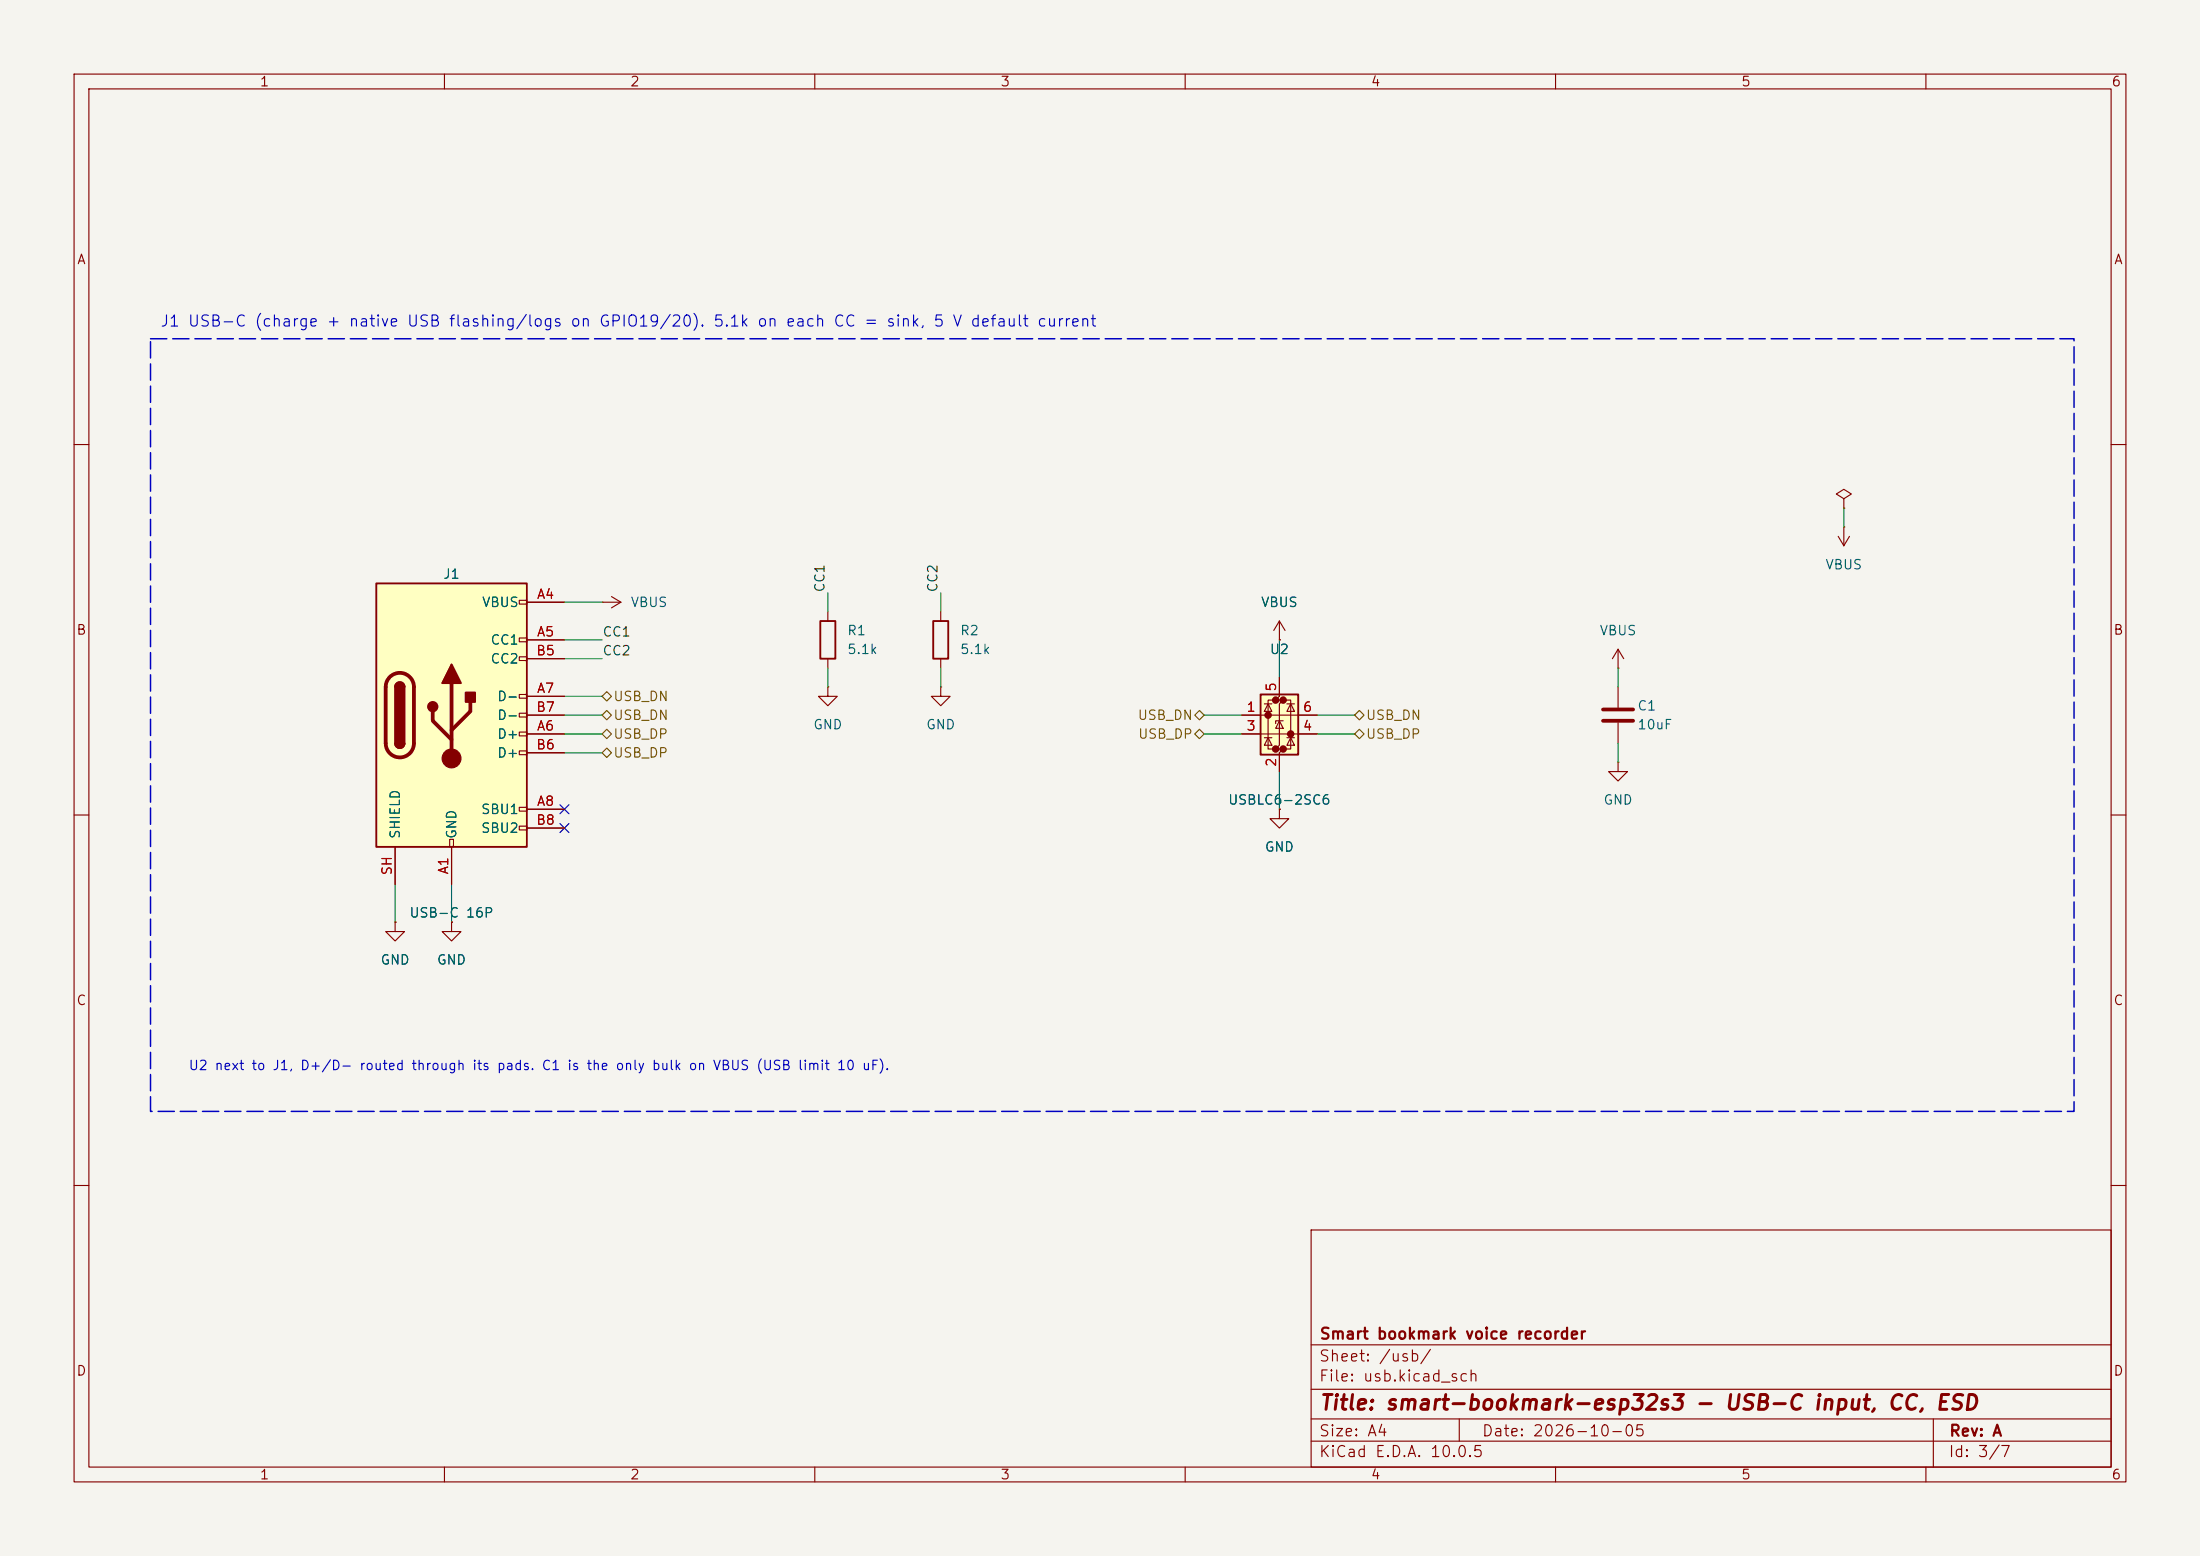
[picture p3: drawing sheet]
(kicad_sch
 (version 20260306)
 (generator "eeschema")
 (generator_version "10.0")
 (paper "A4")
 (title_block (title "smart-bookmark-esp32s3 - USB-C input, CC, ESD") (date "2026-10-05") (rev "A") (company "Smart bookmark voice recorder"))
 (lib_symbols
  (symbol "Connector:USB_C_Receptacle_USB2.0_16P"
    (pin_names
    (offset 1.016)) (exclude_from_sim no) (in_bom yes) (on_board yes)
    (in_pos_files yes)
    (duplicate_pin_numbers_are_jumpers no)
    (property "Reference" "J" (at 0 22.225 0) (show_name no) (do_not_autoplace no) (effects (font (size 1.27 1.27))))
    (property "Value" "USB_C_Receptacle_USB2.0_16P" (at 0 19.685 0) (show_name no) (do_not_autoplace no) (effects (font (size 1.27 1.27))))
    (property "Footprint" "" (at 3.81 0 0) (show_name no) (do_not_autoplace no) (hide yes) (effects (font (size 1.27 1.27))))
    (property "Datasheet" "https://www.usb.org/sites/default/files/documents/usb_type-c.zip" (at 3.81 0 0) (show_name no) (do_not_autoplace no) (hide yes) (effects (font (size 1.27 1.27))))
    (property "Description" "USB 2.0-only 16P Type-C Receptacle connector" (at 0 0 0) (show_name no) (do_not_autoplace no) (hide yes) (effects (font (size 1.27 1.27))))
    (symbol "USB_C_Receptacle_USB2.0_16P_0_0"
    (rectangle (start -0.254 -17.78) (end 0.254 -16.764) (stroke (width 0) (type default)) (fill (type none)))
    (rectangle (start 10.16 15.494) (end 9.144 14.986) (stroke (width 0) (type default)) (fill (type none)))
    (rectangle (start 10.16 10.414) (end 9.144 9.906) (stroke (width 0) (type default)) (fill (type none)))
    (rectangle (start 10.16 7.874) (end 9.144 7.366) (stroke (width 0) (type default)) (fill (type none)))
    (rectangle (start 10.16 2.794) (end 9.144 2.286) (stroke (width 0) (type default)) (fill (type none)))
    (rectangle (start 10.16 0.254) (end 9.144 -0.254) (stroke (width 0) (type default)) (fill (type none)))
    (rectangle (start 10.16 -2.286) (end 9.144 -2.794) (stroke (width 0) (type default)) (fill (type none)))
    (rectangle (start 10.16 -4.826) (end 9.144 -5.334) (stroke (width 0) (type default)) (fill (type none)))
    (rectangle (start 10.16 -12.446) (end 9.144 -12.954) (stroke (width 0) (type default)) (fill (type none)))
    (rectangle (start 10.16 -14.986) (end 9.144 -15.494) (stroke (width 0) (type default)) (fill (type none))))
    (symbol "USB_C_Receptacle_USB2.0_16P_0_1"
    (rectangle (start -10.16 17.78) (end 10.16 -17.78) (stroke (width 0.254) (type default)) (fill (type background)))
    (polyline (pts (xy -8.89 -3.81) (xy -8.89 3.81)) (stroke (width 0.508) (type default)) (fill (type none)))
    (rectangle (start -7.62 -3.81) (end -6.35 3.81) (stroke (width 0.254) (type default)) (fill (type outline)))
    (arc (start -7.62 3.81) (mid -6.985 4.4423) (end -6.35 3.81) (stroke (width 0.254) (type default)) (fill (type none)))
    (arc (start -7.62 3.81) (mid -6.985 4.4423) (end -6.35 3.81) (stroke (width 0.254) (type default)) (fill (type outline)))
    (arc (start -8.89 3.81) (mid -6.985 5.7067) (end -5.08 3.81) (stroke (width 0.508) (type default)) (fill (type none)))
    (arc (start -5.08 -3.81) (mid -6.985 -5.7067) (end -8.89 -3.81) (stroke (width 0.508) (type default)) (fill (type none)))
    (arc (start -6.35 -3.81) (mid -6.985 -4.4423) (end -7.62 -3.81) (stroke (width 0.254) (type default)) (fill (type none)))
    (arc (start -6.35 -3.81) (mid -6.985 -4.4423) (end -7.62 -3.81) (stroke (width 0.254) (type default)) (fill (type outline)))
    (polyline (pts (xy -5.08 3.81) (xy -5.08 -3.81)) (stroke (width 0.508) (type default)) (fill (type none)))
    (circle (center -2.54 1.143) (radius 0.635) (stroke (width 0.254) (type default)) (fill (type outline)))
    (polyline (pts (xy -1.27 4.318) (xy 0 6.858) (xy 1.27 4.318) (xy -1.27 4.318)) (stroke (width 0.254) (type default)) (fill (type outline)))
    (polyline (pts (xy 0 -2.032) (xy 2.54 0.508) (xy 2.54 1.778)) (stroke (width 0.508) (type default)) (fill (type none)))
    (polyline (pts (xy 0 -3.302) (xy -2.54 -0.762) (xy -2.54 0.508)) (stroke (width 0.508) (type default)) (fill (type none)))
    (polyline (pts (xy 0 -5.842) (xy 0 4.318)) (stroke (width 0.508) (type default)) (fill (type none)))
    (circle (center 0 -5.842) (radius 1.27) (stroke (width 0) (type default)) (fill (type outline)))
    (rectangle (start 1.905 1.778) (end 3.175 3.048) (stroke (width 0.254) (type default)) (fill (type outline))))
    (symbol "USB_C_Receptacle_USB2.0_16P_1_1"
    (pin passive line (at 0 -22.86 90) (length 5.08) (name "GND" (effects (font (size 1.27 1.27)))) (number "A1" (effects (font (size 1.27 1.27)))))
    (pin passive line (at 15.24 15.24 180) (length 5.08) (name "VBUS" (effects (font (size 1.27 1.27)))) (number "A4" (effects (font (size 1.27 1.27)))))
    (pin bidirectional line (at 15.24 10.16 180) (length 5.08) (name "CC1" (effects (font (size 1.27 1.27)))) (number "A5" (effects (font (size 1.27 1.27)))))
    (pin bidirectional line (at 15.24 -2.54 180) (length 5.08) (name "D+" (effects (font (size 1.27 1.27)))) (number "A6" (effects (font (size 1.27 1.27)))))
    (pin bidirectional line (at 15.24 2.54 180) (length 5.08) (name "D-" (effects (font (size 1.27 1.27)))) (number "A7" (effects (font (size 1.27 1.27)))))
    (pin bidirectional line (at 15.24 -12.7 180) (length 5.08) (name "SBU1" (effects (font (size 1.27 1.27)))) (number "A8" (effects (font (size 1.27 1.27)))))
    (pin passive line (at 15.24 15.24 180) (length 5.08) (hide yes) (name "VBUS" (effects (font (size 1.27 1.27)))) (number "A9" (effects (font (size 1.27 1.27)))))
    (pin passive line (at 0 -22.86 90) (length 5.08) (hide yes) (name "GND" (effects (font (size 1.27 1.27)))) (number "A12" (effects (font (size 1.27 1.27)))))
    (pin passive line (at 0 -22.86 90) (length 5.08) (hide yes) (name "GND" (effects (font (size 1.27 1.27)))) (number "B1" (effects (font (size 1.27 1.27)))))
    (pin passive line (at 15.24 15.24 180) (length 5.08) (hide yes) (name "VBUS" (effects (font (size 1.27 1.27)))) (number "B4" (effects (font (size 1.27 1.27)))))
    (pin bidirectional line (at 15.24 7.62 180) (length 5.08) (name "CC2" (effects (font (size 1.27 1.27)))) (number "B5" (effects (font (size 1.27 1.27)))))
    (pin bidirectional line (at 15.24 -5.08 180) (length 5.08) (name "D+" (effects (font (size 1.27 1.27)))) (number "B6" (effects (font (size 1.27 1.27)))))
    (pin bidirectional line (at 15.24 0 180) (length 5.08) (name "D-" (effects (font (size 1.27 1.27)))) (number "B7" (effects (font (size 1.27 1.27)))))
    (pin bidirectional line (at 15.24 -15.24 180) (length 5.08) (name "SBU2" (effects (font (size 1.27 1.27)))) (number "B8" (effects (font (size 1.27 1.27)))))
    (pin passive line (at 15.24 15.24 180) (length 5.08) (hide yes) (name "VBUS" (effects (font (size 1.27 1.27)))) (number "B9" (effects (font (size 1.27 1.27)))))
    (pin passive line (at 0 -22.86 90) (length 5.08) (hide yes) (name "GND" (effects (font (size 1.27 1.27)))) (number "B12" (effects (font (size 1.27 1.27)))))
    (pin passive line (at -7.62 -22.86 90) (length 5.08) (name "SHIELD" (effects (font (size 1.27 1.27)))) (number "SH" (effects (font (size 1.27 1.27))))))
    (embedded_fonts no))
  (symbol "Device:C"
    (pin_numbers (hide yes))
    (pin_names
    (offset 0.254)) (exclude_from_sim no) (in_bom yes) (on_board yes)
    (in_pos_files yes)
    (duplicate_pin_numbers_are_jumpers no)
    (property "Reference" "C" (at 0.635 2.54 0) (show_name no) (do_not_autoplace no) (effects (font (size 1.27 1.27)) (justify left)))
    (property "Value" "C" (at 0.635 -2.54 0) (show_name no) (do_not_autoplace no) (effects (font (size 1.27 1.27)) (justify left)))
    (property "Footprint" "" (at 0.9652 -3.81 0) (show_name no) (do_not_autoplace no) (hide yes) (effects (font (size 1.27 1.27))))
    (property "Datasheet" "" (at 0 0 0) (show_name no) (do_not_autoplace no) (hide yes) (effects (font (size 1.27 1.27))))
    (property "Description" "Unpolarized capacitor" (at 0 0 0) (show_name no) (do_not_autoplace no) (hide yes) (effects (font (size 1.27 1.27))))
    (symbol "C_0_1"
    (polyline (pts (xy -2.032 0.762) (xy 2.032 0.762)) (stroke (width 0.508) (type default)) (fill (type none)))
    (polyline (pts (xy -2.032 -0.762) (xy 2.032 -0.762)) (stroke (width 0.508) (type default)) (fill (type none))))
    (symbol "C_1_1"
    (pin passive line (at 0 3.81 270) (length 2.794) (name "" (effects (font (size 1.27 1.27)))) (number "1" (effects (font (size 1.27 1.27)))))
    (pin passive line (at 0 -3.81 90) (length 2.794) (name "" (effects (font (size 1.27 1.27)))) (number "2" (effects (font (size 1.27 1.27))))))
    (embedded_fonts no))
  (symbol "Device:R"
    (pin_numbers (hide yes))
    (pin_names
    (offset 0)) (exclude_from_sim no) (in_bom yes) (on_board yes)
    (in_pos_files yes)
    (duplicate_pin_numbers_are_jumpers no)
    (property "Reference" "R" (at 2.032 0 90) (show_name no) (do_not_autoplace no) (effects (font (size 1.27 1.27))))
    (property "Value" "R" (at 0 0 90) (show_name no) (do_not_autoplace no) (effects (font (size 1.27 1.27))))
    (property "Footprint" "" (at -1.778 0 90) (show_name no) (do_not_autoplace no) (hide yes) (effects (font (size 1.27 1.27))))
    (property "Datasheet" "" (at 0 0 0) (show_name no) (do_not_autoplace no) (hide yes) (effects (font (size 1.27 1.27))))
    (property "Description" "Resistor" (at 0 0 0) (show_name no) (do_not_autoplace no) (hide yes) (effects (font (size 1.27 1.27))))
    (symbol "R_0_1"
    (rectangle (start -1.016 -2.54) (end 1.016 2.54) (stroke (width 0.254) (type default)) (fill (type none))))
    (symbol "R_1_1"
    (pin passive line (at 0 3.81 270) (length 1.27) (name "" (effects (font (size 1.27 1.27)))) (number "1" (effects (font (size 1.27 1.27)))))
    (pin passive line (at 0 -3.81 90) (length 1.27) (name "" (effects (font (size 1.27 1.27)))) (number "2" (effects (font (size 1.27 1.27))))))
    (embedded_fonts no))
  (symbol "Power_Protection:USBLC6-2SC6"
    (pin_names (hide yes)) (exclude_from_sim no) (in_bom yes) (on_board yes)
    (in_pos_files yes)
    (duplicate_pin_numbers_are_jumpers no)
    (property "Reference" "U" (at 0.635 5.715 0) (show_name no) (do_not_autoplace no) (effects (font (size 1.27 1.27)) (justify left)))
    (property "Value" "USBLC6-2SC6" (at 0.635 3.81 0) (show_name no) (do_not_autoplace no) (effects (font (size 1.27 1.27)) (justify left)))
    (property "Footprint" "Package_TO_SOT_SMD:SOT-23-6" (at 1.27 -6.35 0) (show_name no) (do_not_autoplace no) (hide yes) (effects (font (size 1.27 1.27)
    (italic yes)) (justify left)))
    (property "Datasheet" "https://www.st.com/resource/en/datasheet/usblc6-2.pdf" (at 1.27 -8.255 0) (show_name no) (do_not_autoplace no) (hide yes) (effects (font (size 1.27 1.27)) (justify left)))
    (property "Description" "Very low capacitance ESD protection diode, 2 data-line, SOT-23-6" (at 0 0 0) (show_name no) (do_not_autoplace no) (hide yes) (effects (font (size 1.27 1.27))))
    (symbol "USBLC6-2SC6_0_0"
    (circle (center -1.524 0) (radius 0.0001) (stroke (width 0.508) (type default)) (fill (type none)))
    (circle (center -0.508 2.032) (radius 0.0001) (stroke (width 0.508) (type default)) (fill (type none)))
    (circle (center -0.508 -4.572) (radius 0.0001) (stroke (width 0.508) (type default)) (fill (type none)))
    (circle (center 0.508 2.032) (radius 0.0001) (stroke (width 0.508) (type default)) (fill (type none)))
    (circle (center 0.508 -4.572) (radius 0.0001) (stroke (width 0.508) (type default)) (fill (type none)))
    (circle (center 1.524 -2.54) (radius 0.0001) (stroke (width 0.508) (type default)) (fill (type none))))
    (symbol "USBLC6-2SC6_0_1"
    (polyline (pts (xy -2.54 0) (xy 2.54 0)) (stroke (width 0) (type default)) (fill (type none)))
    (polyline (pts (xy -2.54 -2.54) (xy 2.54 -2.54)) (stroke (width 0) (type default)) (fill (type none)))
    (polyline (pts (xy -2.032 0.508) (xy -1.016 0.508) (xy -1.524 1.524) (xy -2.032 0.508)) (stroke (width 0) (type default)) (fill (type none)))
    (polyline (pts (xy -2.032 -3.048) (xy -1.016 -3.048)) (stroke (width 0) (type default)) (fill (type none)))
    (polyline (pts (xy -1.016 1.524) (xy -2.032 1.524)) (stroke (width 0) (type default)) (fill (type none)))
    (polyline (pts (xy -1.016 -4.064) (xy -2.032 -4.064) (xy -1.524 -3.048) (xy -1.016 -4.064)) (stroke (width 0) (type default)) (fill (type none)))
    (polyline (pts (xy -0.508 -1.143) (xy -0.508 -0.762) (xy 0.508 -0.762)) (stroke (width 0) (type default)) (fill (type none)))
    (polyline (pts (xy 0 2.54) (xy -0.508 2.032) (xy 0.508 2.032) (xy 0 1.524) (xy 0 -4.064) (xy -0.508 -4.572) (xy 0.508 -4.572) (xy 0 -5.08)) (stroke (width 0) (type default)) (fill (type none)))
    (polyline (pts (xy 0.508 -1.778) (xy -0.508 -1.778) (xy 0 -0.762) (xy 0.508 -1.778)) (stroke (width 0) (type default)) (fill (type none)))
    (polyline (pts (xy 1.016 1.524) (xy 2.032 1.524)) (stroke (width 0) (type default)) (fill (type none)))
    (polyline (pts (xy 1.016 -3.048) (xy 2.032 -3.048)) (stroke (width 0) (type default)) (fill (type none)))
    (polyline (pts (xy 2.032 0.508) (xy 1.016 0.508) (xy 1.524 1.524) (xy 2.032 0.508)) (stroke (width 0) (type default)) (fill (type none)))
    (polyline (pts (xy 2.032 -4.064) (xy 1.016 -4.064) (xy 1.524 -3.048) (xy 2.032 -4.064)) (stroke (width 0) (type default)) (fill (type none))))
    (symbol "USBLC6-2SC6_1_1"
    (rectangle (start -2.54 2.794) (end 2.54 -5.334) (stroke (width 0.254) (type default)) (fill (type background)))
    (polyline (pts (xy -0.508 2.032) (xy -1.524 2.032) (xy -1.524 -4.572) (xy -0.508 -4.572)) (stroke (width 0) (type default)) (fill (type none)))
    (polyline (pts (xy 0.508 -4.572) (xy 1.524 -4.572) (xy 1.524 2.032) (xy 0.508 2.032)) (stroke (width 0) (type default)) (fill (type none)))
    (pin passive line (at -5.08 0 0) (length 2.54) (name "I/O1" (effects (font (size 1.27 1.27)))) (number "1" (effects (font (size 1.27 1.27)))))
    (pin passive line (at 0 -7.62 90) (length 2.54) (name "GND" (effects (font (size 1.27 1.27)))) (number "2" (effects (font (size 1.27 1.27)))))
    (pin passive line (at -5.08 -2.54 0) (length 2.54) (name "I/O2" (effects (font (size 1.27 1.27)))) (number "3" (effects (font (size 1.27 1.27)))))
    (pin passive line (at 5.08 -2.54 180) (length 2.54) (name "I/O2" (effects (font (size 1.27 1.27)))) (number "4" (effects (font (size 1.27 1.27)))))
    (pin passive line (at 0 5.08 270) (length 2.54) (name "VBUS" (effects (font (size 1.27 1.27)))) (number "5" (effects (font (size 1.27 1.27)))))
    (pin passive line (at 5.08 0 180) (length 2.54) (name "I/O1" (effects (font (size 1.27 1.27)))) (number "6" (effects (font (size 1.27 1.27))))))
    (embedded_fonts no))
  (symbol "power:GND"
    (power global)
    (pin_numbers (hide yes))
    (pin_names
    (offset 0) (hide yes)) (exclude_from_sim no) (in_bom yes) (on_board yes)
    (in_pos_files yes)
    (duplicate_pin_numbers_are_jumpers no)
    (property "Reference" "#PWR" (at 0 -6.35 0) (show_name no) (do_not_autoplace no) (hide yes) (effects (font (size 1.27 1.27))))
    (property "Value" "GND" (at 0 -3.81 0) (show_name no) (do_not_autoplace no) (effects (font (size 1.27 1.27))))
    (property "Footprint" "" (at 0 0 0) (show_name no) (do_not_autoplace no) (hide yes) (effects (font (size 1.27 1.27))))
    (property "Datasheet" "" (at 0 0 0) (show_name no) (do_not_autoplace no) (hide yes) (effects (font (size 1.27 1.27))))
    (property "Description" "Power symbol creates a global label with name \"GND\" , ground" (at 0 0 0) (show_name no) (do_not_autoplace no) (hide yes) (effects (font (size 1.27 1.27))))
    (symbol "GND_0_1"
    (polyline (pts (xy 0 0) (xy 0 -1.27) (xy 1.27 -1.27) (xy 0 -2.54) (xy -1.27 -1.27) (xy 0 -1.27)) (stroke (width 0) (type default)) (fill (type none))))
    (symbol "GND_1_1"
    (pin power_in line (at 0 0 270) (length 0) (name "" (effects (font (size 1.27 1.27)))) (number "1" (effects (font (size 1.27 1.27))))))
    (embedded_fonts no))
  (symbol "power:PWR_FLAG"
    (power global)
    (pin_numbers (hide yes))
    (pin_names
    (offset 0) (hide yes)) (exclude_from_sim no) (in_bom yes) (on_board yes)
    (in_pos_files yes)
    (duplicate_pin_numbers_are_jumpers no)
    (property "Reference" "#FLG" (at 0 1.905 0) (show_name no) (do_not_autoplace no) (hide yes) (effects (font (size 1.27 1.27))))
    (property "Value" "PWR_FLAG" (at 0 3.81 0) (show_name no) (do_not_autoplace no) (effects (font (size 1.27 1.27))))
    (property "Footprint" "" (at 0 0 0) (show_name no) (do_not_autoplace no) (hide yes) (effects (font (size 1.27 1.27))))
    (property "Datasheet" "" (at 0 0 0) (show_name no) (do_not_autoplace no) (hide yes) (effects (font (size 1.27 1.27))))
    (property "Description" "Special symbol for telling ERC where power comes from" (at 0 0 0) (show_name no) (do_not_autoplace no) (hide yes) (effects (font (size 1.27 1.27))))
    (symbol "PWR_FLAG_0_0"
    (pin power_out line (at 0 0 90) (length 0) (name "" (effects (font (size 1.27 1.27)))) (number "1" (effects (font (size 1.27 1.27))))))
    (symbol "PWR_FLAG_0_1"
    (polyline (pts (xy 0 0) (xy 0 1.27) (xy -1.016 1.905) (xy 0 2.54) (xy 1.016 1.905) (xy 0 1.27)) (stroke (width 0) (type default)) (fill (type none))))
    (embedded_fonts no))
  (symbol "power:VBUS"
    (power global)
    (pin_numbers (hide yes))
    (pin_names
    (offset 0) (hide yes)) (exclude_from_sim no) (in_bom yes) (on_board yes)
    (in_pos_files yes)
    (duplicate_pin_numbers_are_jumpers no)
    (property "Reference" "#PWR" (at 0 -3.81 0) (show_name no) (do_not_autoplace no) (hide yes) (effects (font (size 1.27 1.27))))
    (property "Value" "VBUS" (at 0 3.556 0) (show_name no) (do_not_autoplace no) (effects (font (size 1.27 1.27))))
    (property "Footprint" "" (at 0 0 0) (show_name no) (do_not_autoplace no) (hide yes) (effects (font (size 1.27 1.27))))
    (property "Datasheet" "" (at 0 0 0) (show_name no) (do_not_autoplace no) (hide yes) (effects (font (size 1.27 1.27))))
    (property "Description" "Power symbol creates a global label with name \"VBUS\"" (at 0 0 0) (show_name no) (do_not_autoplace no) (hide yes) (effects (font (size 1.27 1.27))))
    (symbol "VBUS_0_1"
    (polyline (pts (xy -0.762 1.27) (xy 0 2.54)) (stroke (width 0) (type default)) (fill (type none)))
    (polyline (pts (xy 0 2.54) (xy 0.762 1.27)) (stroke (width 0) (type default)) (fill (type none)))
    (polyline (pts (xy 0 0) (xy 0 2.54)) (stroke (width 0) (type default)) (fill (type none))))
    (symbol "VBUS_1_1"
    (pin power_in line (at 0 0 90) (length 0) (name "" (effects (font (size 1.27 1.27)))) (number "1" (effects (font (size 1.27 1.27))))))
    (embedded_fonts no)))
 (rectangle (start 20.32 45.72) (end 280 150) (stroke (width 0.2) (type dash)) (fill (type none)))
 (text "J1 USB-C (charge + native USB flashing/logs on GPIO19/20). 5.1k on each CC = sink, 5 V default current" (exclude_from_sim no) (at 21.59 44.45 0) (effects (font (size 1.5 1.5)) (justify left bottom)))
 (symbol (lib_id "Connector:USB_C_Receptacle_USB2.0_16P") (at 60.96 96.52 0) (unit 1) (body_style 1)
  (exclude_from_sim no) (in_bom yes) (on_board yes) (in_pos_files yes) (dnp no)
  (property "Reference" "J1" (at 60.96 77.47 0) (show_name no) (do_not_autoplace no) (effects (font (size 1.27 1.27))))
  (property "Value" "USB-C 16P" (at 60.96 123.19 0) (show_name no) (do_not_autoplace no) (effects (font (size 1.27 1.27))))
  (property "Footprint" "Connector_USB:USB_C_Receptacle_HRO_TYPE-C-31-M-12" (at 60.96 96.52 0) (hide yes) (show_name no) (do_not_autoplace no) (effects (font (size 1.27 1.27))))
  (property "Datasheet" "" (at 60.96 96.52 0) (hide yes) (show_name no) (do_not_autoplace no) (effects (font (size 1.27 1.27))))
  (property "Description" "" (at 60.96 96.52 0) (hide yes) (show_name no) (do_not_autoplace no) (effects (font (size 1.27 1.27))))
  (property "MPN" "TYPE-C-31-M-12" (at 60.96 96.52 0) (hide yes) (show_name no) (do_not_autoplace no) (effects (font (size 1.27 1.27))))
  (property "LCSC" "C165948" (at 60.96 96.52 0) (hide yes) (show_name no) (do_not_autoplace no) (effects (font (size 1.27 1.27))))
  (pin "A1")
  (pin "A4")
  (pin "A5")
  (pin "A6")
  (pin "A7")
  (pin "A8")
  (pin "A9")
  (pin "A12")
  (pin "B1")
  (pin "B4")
  (pin "B5")
  (pin "B6")
  (pin "B7")
  (pin "B8")
  (pin "B9")
  (pin "B12")
  (pin "SH"))
 (wire (pts (xy 60.96 119.38) (xy 60.96 124.46)) (stroke (width 0) (type default)))
 (symbol (lib_id "power:GND") (at 60.96 124.46 0) (unit 1) (body_style 1)
  (exclude_from_sim no) (in_bom no) (on_board yes) (in_pos_files no) (dnp no)
  (property "Reference" "#PWR_usb_01" (at 60.96 120.65 0) (hide yes) (show_name no) (do_not_autoplace no) (effects (font (size 1.27 1.27))))
  (property "Value" "GND" (at 60.96 129.54 0) (show_name no) (do_not_autoplace no) (effects (font (size 1.27 1.27))))
  (property "Footprint" "" (at 60.96 124.46 0) (hide yes) (show_name no) (do_not_autoplace no) (effects (font (size 1.27 1.27))))
  (property "Datasheet" "" (at 60.96 124.46 0) (hide yes) (show_name no) (do_not_autoplace no) (effects (font (size 1.27 1.27))))
  (property "Description" "" (at 60.96 124.46 0) (hide yes) (show_name no) (do_not_autoplace no) (effects (font (size 1.27 1.27))))
  (pin "1"))
 (wire (pts (xy 53.34 119.38) (xy 53.34 124.46)) (stroke (width 0) (type default)))
 (symbol (lib_id "power:GND") (at 53.34 124.46 0) (unit 1) (body_style 1)
  (exclude_from_sim no) (in_bom no) (on_board yes) (in_pos_files no) (dnp no)
  (property "Reference" "#PWR_usb_02" (at 53.34 120.65 0) (hide yes) (show_name no) (do_not_autoplace no) (effects (font (size 1.27 1.27))))
  (property "Value" "GND" (at 53.34 129.54 0) (show_name no) (do_not_autoplace no) (effects (font (size 1.27 1.27))))
  (property "Footprint" "" (at 53.34 124.46 0) (hide yes) (show_name no) (do_not_autoplace no) (effects (font (size 1.27 1.27))))
  (property "Datasheet" "" (at 53.34 124.46 0) (hide yes) (show_name no) (do_not_autoplace no) (effects (font (size 1.27 1.27))))
  (property "Description" "" (at 53.34 124.46 0) (hide yes) (show_name no) (do_not_autoplace no) (effects (font (size 1.27 1.27))))
  (pin "1"))
 (wire (pts (xy 76.2 81.28) (xy 81.28 81.28)) (stroke (width 0) (type default)))
 (symbol (lib_id "power:VBUS") (at 81.28 81.28 270) (unit 1) (body_style 1)
  (exclude_from_sim no) (in_bom no) (on_board yes) (in_pos_files no) (dnp no)
  (property "Reference" "#PWR_usb_03" (at 81.28 77.47 90) (hide yes) (show_name no) (do_not_autoplace no) (effects (font (size 1.27 1.27))))
  (property "Value" "VBUS" (at 87.63 81.28 90) (show_name no) (do_not_autoplace no) (effects (font (size 1.27 1.27))))
  (property "Footprint" "" (at 81.28 81.28 0) (hide yes) (show_name no) (do_not_autoplace no) (effects (font (size 1.27 1.27))))
  (property "Datasheet" "" (at 81.28 81.28 0) (hide yes) (show_name no) (do_not_autoplace no) (effects (font (size 1.27 1.27))))
  (property "Description" "" (at 81.28 81.28 0) (hide yes) (show_name no) (do_not_autoplace no) (effects (font (size 1.27 1.27))))
  (pin "1"))
 (wire (pts (xy 76.2 86.36) (xy 81.28 86.36)) (stroke (width 0) (type default)))
 (label "CC1" (at 81.28 86.36 0) (effects (font (size 1.27 1.27)) (justify left bottom)))
 (wire (pts (xy 76.2 88.9) (xy 81.28 88.9)) (stroke (width 0) (type default)))
 (label "CC2" (at 81.28 88.9 0) (effects (font (size 1.27 1.27)) (justify left bottom)))
 (wire (pts (xy 76.2 99.06) (xy 81.28 99.06)) (stroke (width 0) (type default)))
 (hierarchical_label "USB_DP" (shape bidirectional) (at 81.28 99.06 0) (effects (font (size 1.27 1.27)) (justify left)))
 (wire (pts (xy 76.2 101.6) (xy 81.28 101.6)) (stroke (width 0) (type default)))
 (hierarchical_label "USB_DP" (shape bidirectional) (at 81.28 101.6 0) (effects (font (size 1.27 1.27)) (justify left)))
 (wire (pts (xy 76.2 93.98) (xy 81.28 93.98)) (stroke (width 0) (type default)))
 (hierarchical_label "USB_DN" (shape bidirectional) (at 81.28 93.98 0) (effects (font (size 1.27 1.27)) (justify left)))
 (wire (pts (xy 76.2 96.52) (xy 81.28 96.52)) (stroke (width 0) (type default)))
 (hierarchical_label "USB_DN" (shape bidirectional) (at 81.28 96.52 0) (effects (font (size 1.27 1.27)) (justify left)))
 (no_connect (at 76.2 109.22))
 (no_connect (at 76.2 111.76))
 (symbol (lib_id "Device:R") (at 111.76 86.36 0) (unit 1) (body_style 1)
  (exclude_from_sim no) (in_bom yes) (on_board yes) (in_pos_files yes) (dnp no)
  (property "Reference" "R1" (at 114.3 85.09 0) (show_name no) (do_not_autoplace no) (effects (font (size 1.27 1.27)) (justify left)))
  (property "Value" "5.1k" (at 114.3 87.63 0) (show_name no) (do_not_autoplace no) (effects (font (size 1.27 1.27)) (justify left)))
  (property "Footprint" "Resistor_SMD:R_0402_1005Metric" (at 111.76 86.36 0) (hide yes) (show_name no) (do_not_autoplace no) (effects (font (size 1.27 1.27))))
  (property "Datasheet" "" (at 111.76 86.36 0) (hide yes) (show_name no) (do_not_autoplace no) (effects (font (size 1.27 1.27))))
  (property "Description" "" (at 111.76 86.36 0) (hide yes) (show_name no) (do_not_autoplace no) (effects (font (size 1.27 1.27))))
  (property "MPN" "0402WGF5101TCE" (at 111.76 86.36 0) (hide yes) (show_name no) (do_not_autoplace no) (effects (font (size 1.27 1.27))))
  (property "LCSC" "C25905" (at 111.76 86.36 0) (hide yes) (show_name no) (do_not_autoplace no) (effects (font (size 1.27 1.27))))
  (pin "1")
  (pin "2"))
 (wire (pts (xy 111.76 82.55) (xy 111.76 80.01)) (stroke (width 0) (type default)))
 (label "CC1" (at 111.76 80.01 90) (effects (font (size 1.27 1.27)) (justify left bottom)))
 (wire (pts (xy 111.76 90.17) (xy 111.76 92.71)) (stroke (width 0) (type default)))
 (symbol (lib_id "power:GND") (at 111.76 92.71 0) (unit 1) (body_style 1)
  (exclude_from_sim no) (in_bom no) (on_board yes) (in_pos_files no) (dnp no)
  (property "Reference" "#PWR_usb_04" (at 111.76 88.9 0) (hide yes) (show_name no) (do_not_autoplace no) (effects (font (size 1.27 1.27))))
  (property "Value" "GND" (at 111.76 97.79 0) (show_name no) (do_not_autoplace no) (effects (font (size 1.27 1.27))))
  (property "Footprint" "" (at 111.76 92.71 0) (hide yes) (show_name no) (do_not_autoplace no) (effects (font (size 1.27 1.27))))
  (property "Datasheet" "" (at 111.76 92.71 0) (hide yes) (show_name no) (do_not_autoplace no) (effects (font (size 1.27 1.27))))
  (property "Description" "" (at 111.76 92.71 0) (hide yes) (show_name no) (do_not_autoplace no) (effects (font (size 1.27 1.27))))
  (pin "1"))
 (symbol (lib_id "Device:R") (at 127 86.36 0) (unit 1) (body_style 1)
  (exclude_from_sim no) (in_bom yes) (on_board yes) (in_pos_files yes) (dnp no)
  (property "Reference" "R2" (at 129.54 85.09 0) (show_name no) (do_not_autoplace no) (effects (font (size 1.27 1.27)) (justify left)))
  (property "Value" "5.1k" (at 129.54 87.63 0) (show_name no) (do_not_autoplace no) (effects (font (size 1.27 1.27)) (justify left)))
  (property "Footprint" "Resistor_SMD:R_0402_1005Metric" (at 127 86.36 0) (hide yes) (show_name no) (do_not_autoplace no) (effects (font (size 1.27 1.27))))
  (property "Datasheet" "" (at 127 86.36 0) (hide yes) (show_name no) (do_not_autoplace no) (effects (font (size 1.27 1.27))))
  (property "Description" "" (at 127 86.36 0) (hide yes) (show_name no) (do_not_autoplace no) (effects (font (size 1.27 1.27))))
  (property "MPN" "0402WGF5101TCE" (at 127 86.36 0) (hide yes) (show_name no) (do_not_autoplace no) (effects (font (size 1.27 1.27))))
  (property "LCSC" "C25905" (at 127 86.36 0) (hide yes) (show_name no) (do_not_autoplace no) (effects (font (size 1.27 1.27))))
  (pin "1")
  (pin "2"))
 (wire (pts (xy 127 82.55) (xy 127 80.01)) (stroke (width 0) (type default)))
 (label "CC2" (at 127 80.01 90) (effects (font (size 1.27 1.27)) (justify left bottom)))
 (wire (pts (xy 127 90.17) (xy 127 92.71)) (stroke (width 0) (type default)))
 (symbol (lib_id "power:GND") (at 127 92.71 0) (unit 1) (body_style 1)
  (exclude_from_sim no) (in_bom no) (on_board yes) (in_pos_files no) (dnp no)
  (property "Reference" "#PWR_usb_05" (at 127 88.9 0) (hide yes) (show_name no) (do_not_autoplace no) (effects (font (size 1.27 1.27))))
  (property "Value" "GND" (at 127 97.79 0) (show_name no) (do_not_autoplace no) (effects (font (size 1.27 1.27))))
  (property "Footprint" "" (at 127 92.71 0) (hide yes) (show_name no) (do_not_autoplace no) (effects (font (size 1.27 1.27))))
  (property "Datasheet" "" (at 127 92.71 0) (hide yes) (show_name no) (do_not_autoplace no) (effects (font (size 1.27 1.27))))
  (property "Description" "" (at 127 92.71 0) (hide yes) (show_name no) (do_not_autoplace no) (effects (font (size 1.27 1.27))))
  (pin "1"))
 (symbol (lib_id "Power_Protection:USBLC6-2SC6") (at 172.72 96.52 0) (unit 1) (body_style 1)
  (exclude_from_sim no) (in_bom yes) (on_board yes) (in_pos_files yes) (dnp no)
  (property "Reference" "U2" (at 172.72 87.63 0) (show_name no) (do_not_autoplace no) (effects (font (size 1.27 1.27))))
  (property "Value" "USBLC6-2SC6" (at 172.72 107.95 0) (show_name no) (do_not_autoplace no) (effects (font (size 1.27 1.27))))
  (property "Footprint" "Package_TO_SOT_SMD:SOT-23-6" (at 172.72 96.52 0) (hide yes) (show_name no) (do_not_autoplace no) (effects (font (size 1.27 1.27))))
  (property "Datasheet" "" (at 172.72 96.52 0) (hide yes) (show_name no) (do_not_autoplace no) (effects (font (size 1.27 1.27))))
  (property "Description" "" (at 172.72 96.52 0) (hide yes) (show_name no) (do_not_autoplace no) (effects (font (size 1.27 1.27))))
  (property "MPN" "USBLC6-2SC6" (at 172.72 96.52 0) (hide yes) (show_name no) (do_not_autoplace no) (effects (font (size 1.27 1.27))))
  (property "LCSC" "C7519" (at 172.72 96.52 0) (hide yes) (show_name no) (do_not_autoplace no) (effects (font (size 1.27 1.27))))
  (pin "1")
  (pin "2")
  (pin "3")
  (pin "4")
  (pin "5")
  (pin "6"))
 (wire (pts (xy 167.64 96.52) (xy 162.56 96.52)) (stroke (width 0) (type default)))
 (hierarchical_label "USB_DN" (shape bidirectional) (at 162.56 96.52 180) (effects (font (size 1.27 1.27)) (justify right)))
 (wire (pts (xy 177.8 96.52) (xy 182.88 96.52)) (stroke (width 0) (type default)))
 (hierarchical_label "USB_DN" (shape bidirectional) (at 182.88 96.52 0) (effects (font (size 1.27 1.27)) (justify left)))
 (wire (pts (xy 167.64 99.06) (xy 162.56 99.06)) (stroke (width 0) (type default)))
 (hierarchical_label "USB_DP" (shape bidirectional) (at 162.56 99.06 180) (effects (font (size 1.27 1.27)) (justify right)))
 (wire (pts (xy 177.8 99.06) (xy 182.88 99.06)) (stroke (width 0) (type default)))
 (hierarchical_label "USB_DP" (shape bidirectional) (at 182.88 99.06 0) (effects (font (size 1.27 1.27)) (justify left)))
 (wire (pts (xy 172.72 91.44) (xy 172.72 86.36)) (stroke (width 0) (type default)))
 (symbol (lib_id "power:VBUS") (at 172.72 86.36 0) (unit 1) (body_style 1)
  (exclude_from_sim no) (in_bom no) (on_board yes) (in_pos_files no) (dnp no)
  (property "Reference" "#PWR_usb_06" (at 172.72 82.55 0) (hide yes) (show_name no) (do_not_autoplace no) (effects (font (size 1.27 1.27))))
  (property "Value" "VBUS" (at 172.72 81.28 0) (show_name no) (do_not_autoplace no) (effects (font (size 1.27 1.27))))
  (property "Footprint" "" (at 172.72 86.36 0) (hide yes) (show_name no) (do_not_autoplace no) (effects (font (size 1.27 1.27))))
  (property "Datasheet" "" (at 172.72 86.36 0) (hide yes) (show_name no) (do_not_autoplace no) (effects (font (size 1.27 1.27))))
  (property "Description" "" (at 172.72 86.36 0) (hide yes) (show_name no) (do_not_autoplace no) (effects (font (size 1.27 1.27))))
  (pin "1"))
 (wire (pts (xy 172.72 104.14) (xy 172.72 109.22)) (stroke (width 0) (type default)))
 (symbol (lib_id "power:GND") (at 172.72 109.22 0) (unit 1) (body_style 1)
  (exclude_from_sim no) (in_bom no) (on_board yes) (in_pos_files no) (dnp no)
  (property "Reference" "#PWR_usb_07" (at 172.72 105.41 0) (hide yes) (show_name no) (do_not_autoplace no) (effects (font (size 1.27 1.27))))
  (property "Value" "GND" (at 172.72 114.3 0) (show_name no) (do_not_autoplace no) (effects (font (size 1.27 1.27))))
  (property "Footprint" "" (at 172.72 109.22 0) (hide yes) (show_name no) (do_not_autoplace no) (effects (font (size 1.27 1.27))))
  (property "Datasheet" "" (at 172.72 109.22 0) (hide yes) (show_name no) (do_not_autoplace no) (effects (font (size 1.27 1.27))))
  (property "Description" "" (at 172.72 109.22 0) (hide yes) (show_name no) (do_not_autoplace no) (effects (font (size 1.27 1.27))))
  (pin "1"))
 (symbol (lib_id "Device:C") (at 218.44 96.52 0) (unit 1) (body_style 1)
  (exclude_from_sim no) (in_bom yes) (on_board yes) (in_pos_files yes) (dnp no)
  (property "Reference" "C1" (at 220.98 95.25 0) (show_name no) (do_not_autoplace no) (effects (font (size 1.27 1.27)) (justify left)))
  (property "Value" "10uF" (at 220.98 97.79 0) (show_name no) (do_not_autoplace no) (effects (font (size 1.27 1.27)) (justify left)))
  (property "Footprint" "Capacitor_SMD:C_0603_1608Metric" (at 218.44 96.52 0) (hide yes) (show_name no) (do_not_autoplace no) (effects (font (size 1.27 1.27))))
  (property "Datasheet" "" (at 218.44 96.52 0) (hide yes) (show_name no) (do_not_autoplace no) (effects (font (size 1.27 1.27))))
  (property "Description" "" (at 218.44 96.52 0) (hide yes) (show_name no) (do_not_autoplace no) (effects (font (size 1.27 1.27))))
  (property "MPN" "CL10A106KP8NNNC" (at 218.44 96.52 0) (hide yes) (show_name no) (do_not_autoplace no) (effects (font (size 1.27 1.27))))
  (property "LCSC" "C19702" (at 218.44 96.52 0) (hide yes) (show_name no) (do_not_autoplace no) (effects (font (size 1.27 1.27))))
  (pin "1")
  (pin "2"))
 (wire (pts (xy 218.44 92.71) (xy 218.44 90.17)) (stroke (width 0) (type default)))
 (symbol (lib_id "power:VBUS") (at 218.44 90.17 0) (unit 1) (body_style 1)
  (exclude_from_sim no) (in_bom no) (on_board yes) (in_pos_files no) (dnp no)
  (property "Reference" "#PWR_usb_08" (at 218.44 86.36 0) (hide yes) (show_name no) (do_not_autoplace no) (effects (font (size 1.27 1.27))))
  (property "Value" "VBUS" (at 218.44 85.09 0) (show_name no) (do_not_autoplace no) (effects (font (size 1.27 1.27))))
  (property "Footprint" "" (at 218.44 90.17 0) (hide yes) (show_name no) (do_not_autoplace no) (effects (font (size 1.27 1.27))))
  (property "Datasheet" "" (at 218.44 90.17 0) (hide yes) (show_name no) (do_not_autoplace no) (effects (font (size 1.27 1.27))))
  (property "Description" "" (at 218.44 90.17 0) (hide yes) (show_name no) (do_not_autoplace no) (effects (font (size 1.27 1.27))))
  (pin "1"))
 (wire (pts (xy 218.44 100.33) (xy 218.44 102.87)) (stroke (width 0) (type default)))
 (symbol (lib_id "power:GND") (at 218.44 102.87 0) (unit 1) (body_style 1)
  (exclude_from_sim no) (in_bom no) (on_board yes) (in_pos_files no) (dnp no)
  (property "Reference" "#PWR_usb_09" (at 218.44 99.06 0) (hide yes) (show_name no) (do_not_autoplace no) (effects (font (size 1.27 1.27))))
  (property "Value" "GND" (at 218.44 107.95 0) (show_name no) (do_not_autoplace no) (effects (font (size 1.27 1.27))))
  (property "Footprint" "" (at 218.44 102.87 0) (hide yes) (show_name no) (do_not_autoplace no) (effects (font (size 1.27 1.27))))
  (property "Datasheet" "" (at 218.44 102.87 0) (hide yes) (show_name no) (do_not_autoplace no) (effects (font (size 1.27 1.27))))
  (property "Description" "" (at 218.44 102.87 0) (hide yes) (show_name no) (do_not_autoplace no) (effects (font (size 1.27 1.27))))
  (pin "1"))
 (symbol (lib_id "power:PWR_FLAG") (at 248.92 68.58 0) (unit 1) (body_style 1)
  (exclude_from_sim no) (in_bom no) (on_board yes) (in_pos_files no) (dnp no)
  (property "Reference" "#FLG_usb_10" (at 248.92 64.77 0) (hide yes) (show_name no) (do_not_autoplace no) (effects (font (size 1.27 1.27))))
  (property "Value" "PWR_FLAG" (at 248.92 72.39 0) (hide yes) (show_name no) (do_not_autoplace no) (effects (font (size 1.27 1.27))))
  (property "Footprint" "" (at 248.92 68.58 0) (hide yes) (show_name no) (do_not_autoplace no) (effects (font (size 1.27 1.27))))
  (property "Datasheet" "" (at 248.92 68.58 0) (hide yes) (show_name no) (do_not_autoplace no) (effects (font (size 1.27 1.27))))
  (property "Description" "" (at 248.92 68.58 0) (hide yes) (show_name no) (do_not_autoplace no) (effects (font (size 1.27 1.27))))
  (pin "1"))
 (wire (pts (xy 248.92 68.58) (xy 248.92 71.12)) (stroke (width 0) (type default)))
 (symbol (lib_id "power:VBUS") (at 248.92 71.12 180) (unit 1) (body_style 1)
  (exclude_from_sim no) (in_bom no) (on_board yes) (in_pos_files no) (dnp no)
  (property "Reference" "#PWR_usb_11" (at 248.92 67.31 0) (hide yes) (show_name no) (do_not_autoplace no) (effects (font (size 1.27 1.27))))
  (property "Value" "VBUS" (at 248.92 76.2 0) (show_name no) (do_not_autoplace no) (effects (font (size 1.27 1.27))))
  (property "Footprint" "" (at 248.92 71.12 0) (hide yes) (show_name no) (do_not_autoplace no) (effects (font (size 1.27 1.27))))
  (property "Datasheet" "" (at 248.92 71.12 0) (hide yes) (show_name no) (do_not_autoplace no) (effects (font (size 1.27 1.27))))
  (property "Description" "" (at 248.92 71.12 0) (hide yes) (show_name no) (do_not_autoplace no) (effects (font (size 1.27 1.27))))
  (pin "1"))
 (text "U2 next to J1, D+/D- routed through its pads. C1 is the only bulk on VBUS (USB limit 10 uF)." (exclude_from_sim no) (at 25.4 144.78 0) (effects (font (size 1.27 1.27)) (justify left bottom)))
 (embedded_fonts no))
